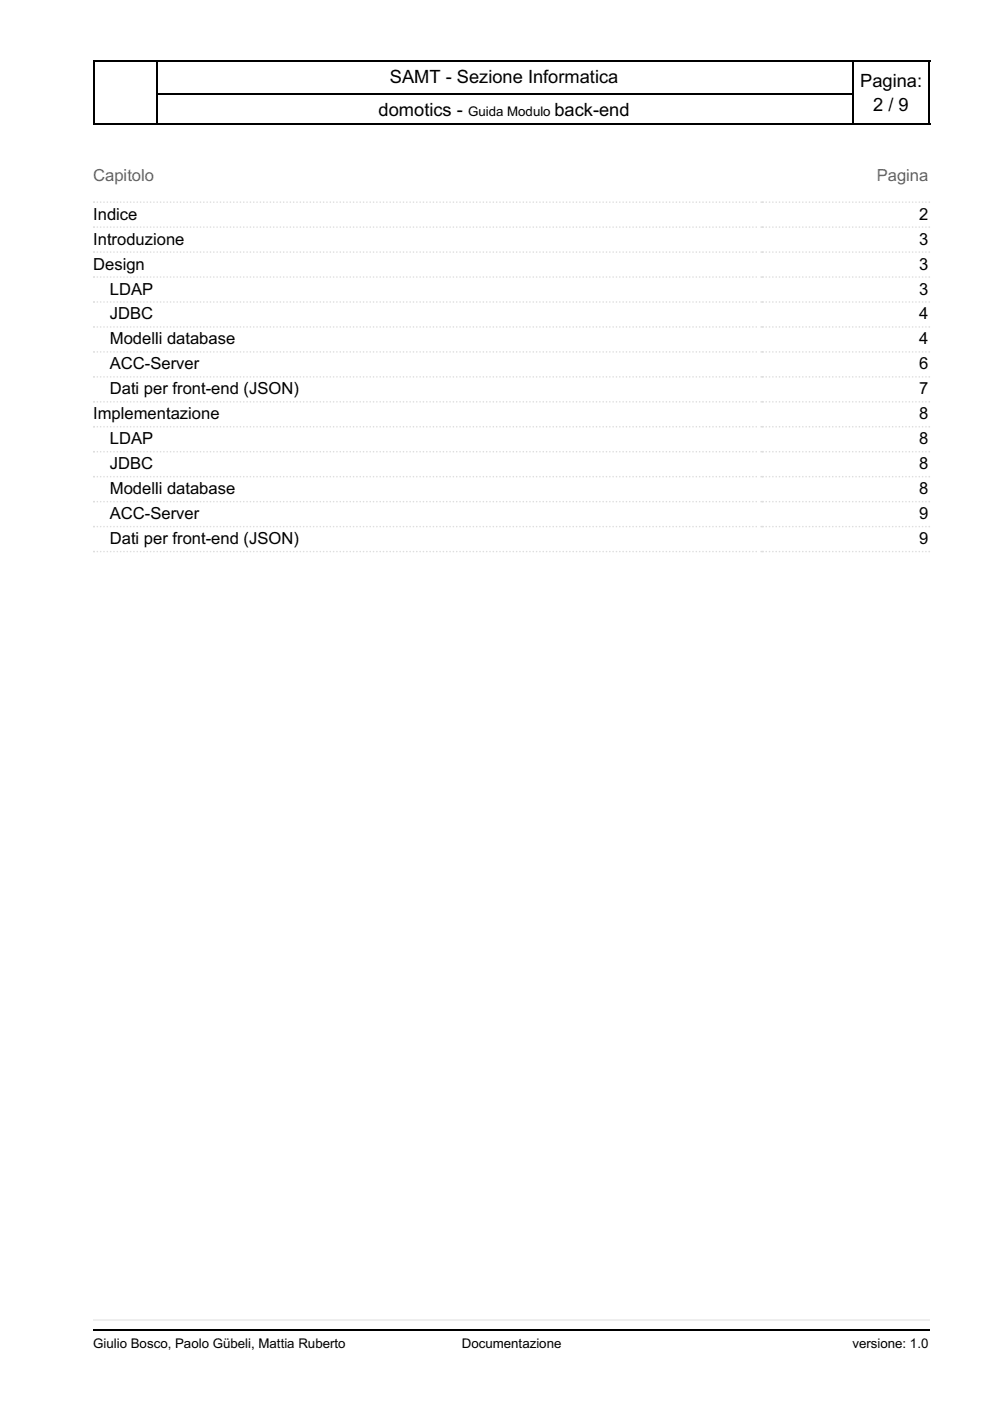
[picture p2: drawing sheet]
<svg xmlns="http://www.w3.org/2000/svg" width="210mm" height="297mm" viewBox="0 0 210 297" stroke-linecap="round" stroke-linejoin="round" font-family="sans-serif">
<path d="M19.8 12.9h177.4M19.8 19.9h177.4M19.8 26.3h177.4" fill="none" stroke="#000" stroke-width=".35"/>
<path d="M19.8 12.7h13.7v13.8h-13.7z" fill="#fff"/>
<path d="M19.8 12.9h13.7M19.9 12.7v13.8M33.3 12.7v13.8M19.8 26.3h13.7" fill="none" stroke="#000" stroke-width=".35"/>
<path d="M180.6 12.7h16.6v13.8h-16.6z" fill="#fff"/>
<path d="M180.6 12.9h16.6M180.8 12.7v13.8M197 12.7v13.8M180.6 26.3h16.6" fill="none" stroke="#000" stroke-width=".35"/>
<g fill="#fff">
<path d="M9.9 276.9h190.1v10.3h-190.1z"/>
<path d="M16.2 279.8h181v4.5h-181z"/>
</g>
<path d="M19.8 279.9h177.4" fill="none" stroke="#eee" stroke-width=".35"/>
<path d="M19.8 282h177.4" fill="none" stroke="#000" stroke-width=".35"/>
<g fill="#fff">
<path d="M9.9 30h190.1v246.9h-190.1z"/>
<path d="M16.2 29.9h181v247.1h-181z"/>
</g>
<g fill="#ddd">
<circle cx="19.9" cy="42.9" r=".18"/>
<circle cx="161.4" cy="42.9" r=".18"/>
</g>
<path d="M19.9 42.9h141.1" fill="none" stroke="#ddd" stroke-width=".35" stroke-dasharray="0 .7"/>
<g fill="#ddd">
<circle cx="161.7" cy="42.9" r=".18"/>
<circle cx="197" cy="42.9" r=".18"/>
</g>
<path d="M161.7 42.9h35" fill="none" stroke="#ddd" stroke-width=".35" stroke-dasharray="0 .7"/>
<g fill="#ddd">
<circle cx="19.9" cy="48.2" r=".18"/>
<circle cx="161.4" cy="48.2" r=".18"/>
</g>
<path d="M19.9 48.2h141.1" fill="none" stroke="#ddd" stroke-width=".35" stroke-dasharray="0 .7"/>
<g fill="#ddd">
<circle cx="161.7" cy="48.2" r=".18"/>
<circle cx="197" cy="48.2" r=".18"/>
</g>
<path d="M161.7 48.2h35" fill="none" stroke="#ddd" stroke-width=".35" stroke-dasharray="0 .7"/>
<g fill="#ddd">
<circle cx="19.9" cy="53.4" r=".18"/>
<circle cx="161.4" cy="53.4" r=".18"/>
</g>
<path d="M19.9 53.4h141.1" fill="none" stroke="#ddd" stroke-width=".35" stroke-dasharray="0 .7"/>
<g fill="#ddd">
<circle cx="161.7" cy="53.4" r=".18"/>
<circle cx="197" cy="53.4" r=".18"/>
</g>
<path d="M161.7 53.4h35" fill="none" stroke="#ddd" stroke-width=".35" stroke-dasharray="0 .7"/>
<g fill="#ddd">
<circle cx="19.9" cy="58.7" r=".18"/>
<circle cx="161.4" cy="58.7" r=".18"/>
</g>
<path d="M19.9 58.7h141.1" fill="none" stroke="#ddd" stroke-width=".35" stroke-dasharray="0 .7"/>
<g fill="#ddd">
<circle cx="161.7" cy="58.7" r=".18"/>
<circle cx="197" cy="58.7" r=".18"/>
</g>
<path d="M161.7 58.7h35" fill="none" stroke="#ddd" stroke-width=".35" stroke-dasharray="0 .7"/>
<g fill="#ddd">
<circle cx="19.9" cy="64" r=".18"/>
<circle cx="161.4" cy="64" r=".18"/>
</g>
<path d="M19.9 64h141.1" fill="none" stroke="#ddd" stroke-width=".35" stroke-dasharray="0 .7"/>
<g fill="#ddd">
<circle cx="161.7" cy="64" r=".18"/>
<circle cx="197" cy="64" r=".18"/>
</g>
<path d="M161.7 64h35" fill="none" stroke="#ddd" stroke-width=".35" stroke-dasharray="0 .7"/>
<g fill="#ddd">
<circle cx="19.9" cy="69.3" r=".18"/>
<circle cx="161.4" cy="69.3" r=".18"/>
</g>
<path d="M19.9 69.3h141.1" fill="none" stroke="#ddd" stroke-width=".35" stroke-dasharray="0 .7"/>
<g fill="#ddd">
<circle cx="161.7" cy="69.3" r=".18"/>
<circle cx="197" cy="69.3" r=".18"/>
</g>
<path d="M161.7 69.3h35" fill="none" stroke="#ddd" stroke-width=".35" stroke-dasharray="0 .7"/>
<g fill="#ddd">
<circle cx="19.9" cy="74.6" r=".18"/>
<circle cx="161.4" cy="74.6" r=".18"/>
</g>
<path d="M19.9 74.6h141.1" fill="none" stroke="#ddd" stroke-width=".35" stroke-dasharray="0 .7"/>
<g fill="#ddd">
<circle cx="161.7" cy="74.6" r=".18"/>
<circle cx="197" cy="74.6" r=".18"/>
</g>
<path d="M161.7 74.6h35" fill="none" stroke="#ddd" stroke-width=".35" stroke-dasharray="0 .7"/>
<g fill="#ddd">
<circle cx="19.9" cy="79.9" r=".18"/>
<circle cx="161.4" cy="79.9" r=".18"/>
</g>
<path d="M19.9 79.9h141.1" fill="none" stroke="#ddd" stroke-width=".35" stroke-dasharray="0 .7"/>
<g fill="#ddd">
<circle cx="161.7" cy="79.9" r=".18"/>
<circle cx="197" cy="79.9" r=".18"/>
</g>
<path d="M161.7 79.9h35" fill="none" stroke="#ddd" stroke-width=".35" stroke-dasharray="0 .7"/>
<g fill="#ddd">
<circle cx="19.9" cy="85.2" r=".18"/>
<circle cx="161.4" cy="85.2" r=".18"/>
</g>
<path d="M19.9 85.2h141.1" fill="none" stroke="#ddd" stroke-width=".35" stroke-dasharray="0 .7"/>
<g fill="#ddd">
<circle cx="161.7" cy="85.2" r=".18"/>
<circle cx="197" cy="85.2" r=".18"/>
</g>
<path d="M161.7 85.2h35" fill="none" stroke="#ddd" stroke-width=".35" stroke-dasharray="0 .7"/>
<g fill="#ddd">
<circle cx="19.9" cy="90.5" r=".18"/>
<circle cx="161.4" cy="90.5" r=".18"/>
</g>
<path d="M19.9 90.5h141.1" fill="none" stroke="#ddd" stroke-width=".35" stroke-dasharray="0 .7"/>
<g fill="#ddd">
<circle cx="161.7" cy="90.5" r=".18"/>
<circle cx="197" cy="90.5" r=".18"/>
</g>
<path d="M161.7 90.5h35" fill="none" stroke="#ddd" stroke-width=".35" stroke-dasharray="0 .7"/>
<g fill="#ddd">
<circle cx="19.9" cy="95.8" r=".18"/>
<circle cx="161.4" cy="95.8" r=".18"/>
</g>
<path d="M19.9 95.8h141.1" fill="none" stroke="#ddd" stroke-width=".35" stroke-dasharray="0 .7"/>
<g fill="#ddd">
<circle cx="161.7" cy="95.8" r=".18"/>
<circle cx="197" cy="95.8" r=".18"/>
</g>
<path d="M161.7 95.8h35" fill="none" stroke="#ddd" stroke-width=".35" stroke-dasharray="0 .7"/>
<g fill="#ddd">
<circle cx="19.9" cy="101.1" r=".18"/>
<circle cx="161.4" cy="101.1" r=".18"/>
</g>
<path d="M19.9 101.1h141.1" fill="none" stroke="#ddd" stroke-width=".35" stroke-dasharray="0 .7"/>
<g fill="#ddd">
<circle cx="161.7" cy="101.1" r=".18"/>
<circle cx="197" cy="101.1" r=".18"/>
</g>
<path d="M161.7 101.1h35" fill="none" stroke="#ddd" stroke-width=".35" stroke-dasharray="0 .7"/>
<g fill="#ddd">
<circle cx="19.9" cy="106.4" r=".18"/>
<circle cx="161.4" cy="106.4" r=".18"/>
</g>
<path d="M19.9 106.4h141.1" fill="none" stroke="#ddd" stroke-width=".35" stroke-dasharray="0 .7"/>
<g fill="#ddd">
<circle cx="161.7" cy="106.4" r=".18"/>
<circle cx="197" cy="106.4" r=".18"/>
</g>
<path d="M161.7 106.4h35" fill="none" stroke="#ddd" stroke-width=".35" stroke-dasharray="0 .7"/>
<g fill="#ddd">
<circle cx="19.9" cy="111.7" r=".18"/>
<circle cx="161.4" cy="111.7" r=".18"/>
</g>
<path d="M19.9 111.7h141.1" fill="none" stroke="#ddd" stroke-width=".35" stroke-dasharray="0 .7"/>
<g fill="#ddd">
<circle cx="161.7" cy="111.7" r=".18"/>
<circle cx="197" cy="111.7" r=".18"/>
</g>
<path d="M161.7 111.7h35" fill="none" stroke="#ddd" stroke-width=".35" stroke-dasharray="0 .7"/>
<g fill="#ddd">
<circle cx="19.9" cy="116.9" r=".18"/>
<circle cx="161.4" cy="116.9" r=".18"/>
</g>
<path d="M19.9 116.9h141.1" fill="none" stroke="#ddd" stroke-width=".35" stroke-dasharray="0 .7"/>
<g fill="#ddd">
<circle cx="161.7" cy="116.9" r=".18"/>
<circle cx="197" cy="116.9" r=".18"/>
</g>
<path d="M161.7 116.9h35" fill="none" stroke="#ddd" stroke-width=".35" stroke-dasharray="0 .7"/>
<g font-size="3.9">
<text x="82.7" y="17.6">SAMT - Sezione Informatica</text>
<text x="182.4" y="18.3">Pagina:</text>
<text x="185.1" y="23.6">2 / 9</text>
<text x="80.3" y="24.7">domotics -</text>
<text x="117.5" y="24.7">back-end</text>
</g>
<g font-size="3.5" fill="#666">
<text x="19.8" y="38.5">Capitolo</text>
<text x="185.9" y="38.5">Pagina</text>
</g>
<g font-size="3.5">
<text x="19.8" y="46.6">Indice</text>
<text x="194.9" y="46.6">2</text>
<text x="19.8" y="51.9">Introduzione</text>
<text x="194.9" y="51.9">3</text>
<text x="19.8" y="57.1">Design</text>
<text x="194.9" y="57.1">3</text>
<text x="23.3" y="62.4">LDAP</text>
<text x="194.9" y="62.4">3</text>
<text x="23.3" y="67.7">JDBC</text>
<text x="194.9" y="67.7">4</text>
<text x="23.3" y="73">Modelli database</text>
<text x="194.9" y="73">4</text>
<text x="23.3" y="78.3">ACC-Server</text>
<text x="23.3" y="83.6">Dati per front-end (JSON)</text>
<text x="194.9" y="78.3">6</text>
<text x="194.9" y="83.6">7</text>
<text x="19.8" y="88.9">Implementazione</text>
<text x="194.9" y="88.9">8</text>
<text x="23.3" y="94.2">LDAP</text>
<text x="194.9" y="94.2">8</text>
<text x="23.3" y="99.5">JDBC</text>
<text x="194.9" y="99.5">8</text>
<text x="23.3" y="104.8">Modelli database</text>
<text x="194.9" y="104.8">8</text>
<text x="23.3" y="110.1">ACC-Server</text>
<text x="194.9" y="110.1">9</text>
<text x="23.3" y="115.4">Dati per front-end (JSON)</text>
<text x="194.9" y="115.4">9</text>
</g>
<g font-size="2.8">
<text x="99.2" y="24.7">Guida Modulo</text>
<text x="19.8" y="285.7">Giulio Bosco, Paolo Gübeli, Mattia Ruberto</text>
<text x="97.9" y="285.7">Documentazione</text>
<text x="180.7" y="285.7">versione: 1.0</text>
</g>
</svg>
